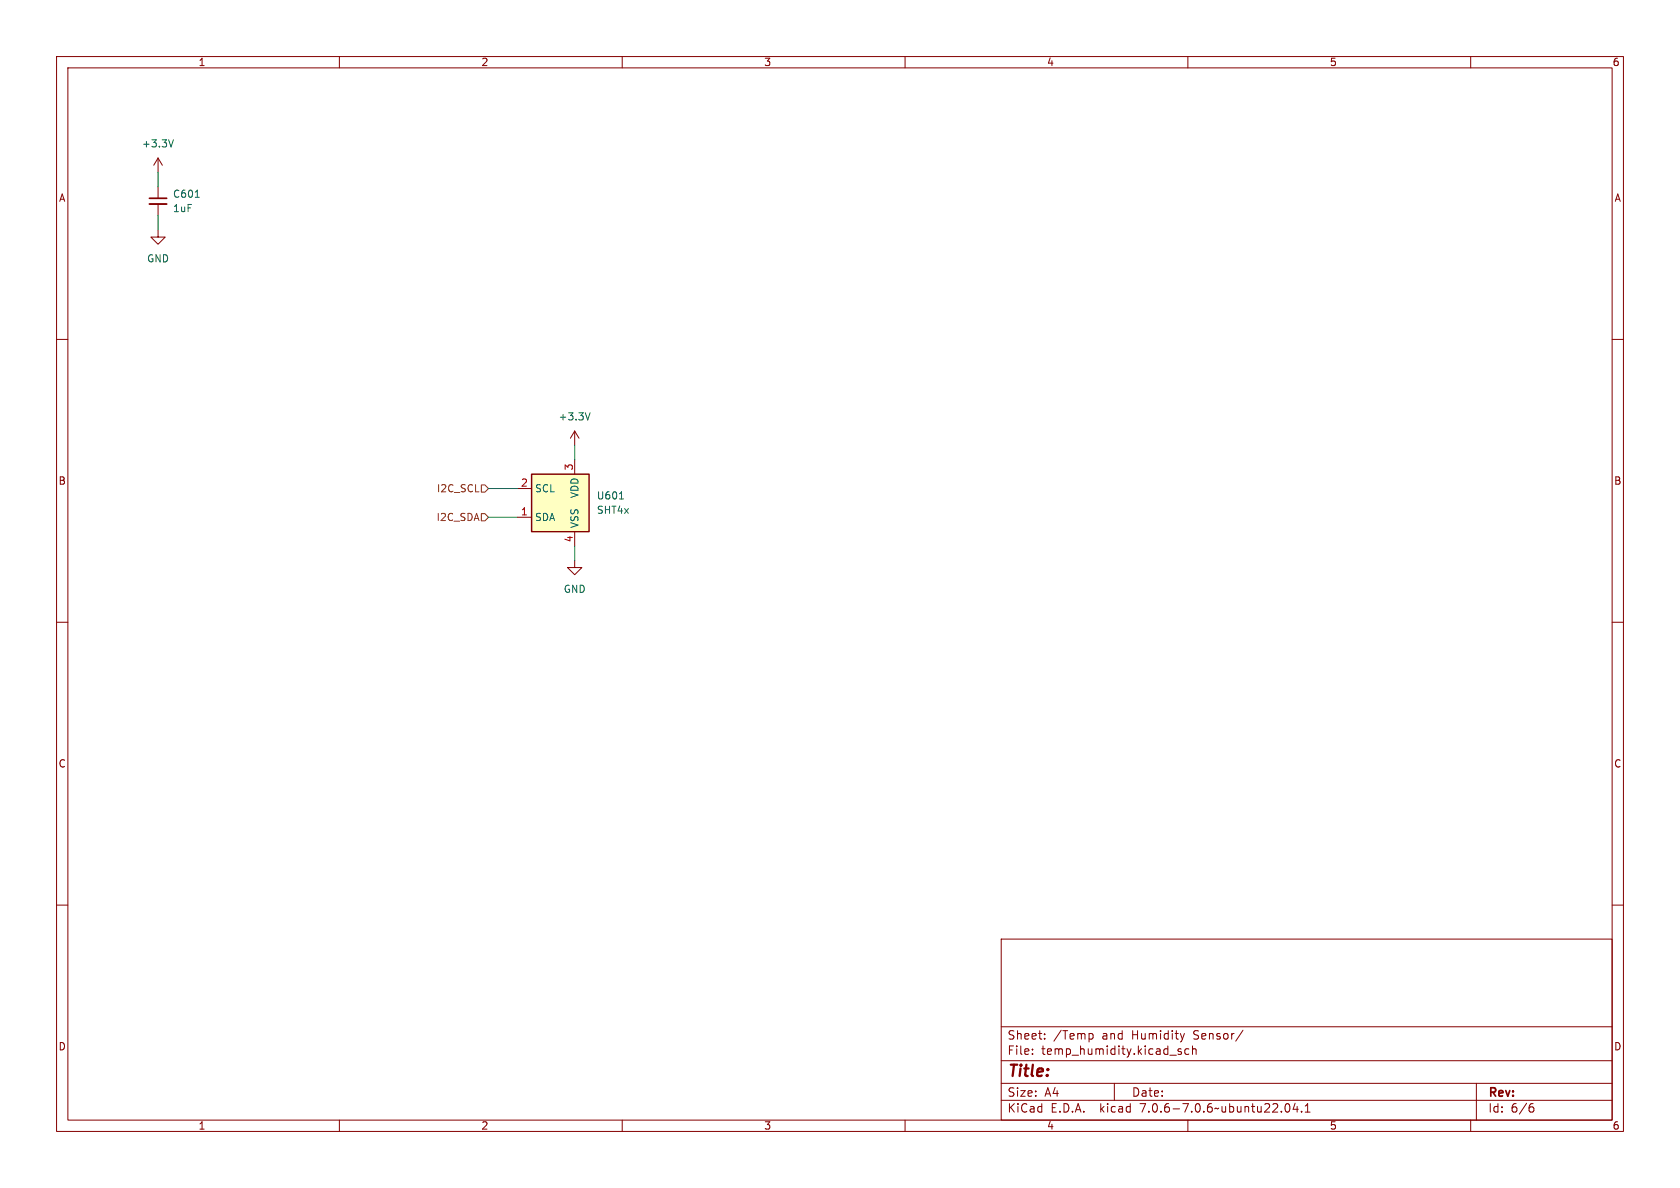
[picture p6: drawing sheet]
<svg xmlns="http://www.w3.org/2000/svg" width="297mm" height="210mm" viewBox="0 0 297 210" stroke-linecap="round" stroke-linejoin="round" font-family="sans-serif">
<g fill="none" stroke="#840000" stroke-width=".18">
<path d="M10 10h277v190h-277zM12 12h273v186h-273zM60 10v2M110 10v2M160 10v2M210 10v2M260 10v2M27.9 27.9l-.7 1.3M27.9 27.9v2.6M27.9 33v2.1M27.9 36.1v2M27.9 27.9l.8 1.3"/>
<path d="M10 60h2M27.9 40.6v1.3h1.3l-1.3 1.3-1.2-1.3h1.2M285 60h2M101.6 76.2l-.8 1.3M101.6 76.2v2.5M101.6 76.2l.8 1.3M91.4 91.4h2.6M91.4 86.4h2.6M101.6 99.1v1.2h1.3l-1.3 1.3-1.3-1.3h1.3M101.6 81.3v2.5M101.6 94v2.5M10 110h2"/>
<path d="M285 110h2M10 160h2M285 160h2M177 166h108v32h-108zM60 198v2M110 198v2M160 198v2M177 194.5h108M177 191.5h108M177 187.5h108M177 181.5h108M182.5 186.3v.1"/>
<path d="M182.5 185.5v.1M184.7 183.6v.1M184.7 182.8v.1M192.7 182.7l.4 .1 .1 .2v.6l-.5 .1M197 191.5v3M208.8 185.5l-.3-.1-.3 .2 .1 .2 .5 .2v.3h-.6M209.4 182.7l-.4 1M210 198v2M210.2 185.5l-.5-.1-.2 .3v.4l.1 .2h.6M210.8 185.5l.2-.1 .4 .1 .1 .9M210.8 184.9v1.5M219.7 182.1l-1.2 2"/>
<path d="M227.3 195.2l.2-.1a.81 .81 0 0 1 .6 .6 .81 .81 0 0 1-.3 .8l-.1 .1a.81 .81 0 0 1-.4-1.4zM229 195l-.4 1.1h.9M229.3 195.6v1M230.1 196.5v.1M230.7 196.6h.9M230.7 195.5l.5-.4v1.5M260 198v2M261 191.5v6.5M270.6 195.7h.3l.3 .3-.1 .5-.5 .1M271 195.1l-.4 .1"/>
</g>
<path d="M30.7 24.7l-.5 1.3M34.5 34.9h.7M104.3 73l-.4 1.2M109.5 88.2h.7" fill="none" stroke="#006464" stroke-width=".18"/>
<path d="M26.4 36.1h3.1" fill="none" stroke="#840000" stroke-width=".33"/>
<path d="M26.4 35.1h3.1" fill="none" stroke="#840000" stroke-width=".3"/>
<path d="M94 83.8h10.1v10.2h-10.1z" fill="#ffffc2" stroke="#ffffc2" stroke-width=".18"/>
<path d="M94 83.8h10.1v10.2h-10.1z" fill="none" stroke="#840000" stroke-width=".25"/>
<path d="M85.1 90.8h.6l.7 .6-.7 .7h-.6zM85.1 85.7h.6l.7 .7-.7 .6h-.6z" fill="none" stroke="#725600" stroke-width=".18"/>
<path d="M27.9 30.5v2.5M27.9 38.1v2.5M101.6 78.7v2.6M86.4 86.4h5M86.4 91.4h5M101.6 96.5v2.6" fill="none" stroke="#009600" stroke-width=".18"/>
<text font-size="2.8" fill="#840000" x="178" y="190.9">Title:</text>
<g font-size="2.1" fill="#840000">
<text x="178" y="184">Sheet:</text>
<text x="186.2" y="184">/Temp</text>
<text x="194.9" y="184">and</text>
<text x="200.3" y="184">Humidity</text>
<text x="211.3" y="184">Sensor/</text>
<text x="178" y="186.7">File:</text>
<text x="184.1" y="186.7">temp_humidity.kicad_sch</text>
<text x="178" y="196.9">KiCad</text>
<text x="178" y="194.1">Size:</text>
<text x="184.7" y="194.1">A4</text>
<text x="185.7" y="196.9">E.D.A.</text>
<text x="194.6" y="196.9">kicad</text>
<text x="200" y="194.1">Date:</text>
<text x="201.8" y="196.9">7.0.6-7.0.6~ubuntu22.04.1</text>
<text x="263" y="194.3">Rev:</text>
<text x="263" y="196.9">Id:</text>
<text x="267.1" y="196.9">6/6</text>
</g>
<g font-size="1.8" fill="#840000">
<text x="35" y="11.9">1</text>
<text x="85" y="11.9">2</text>
<text x="135" y="11.9">3</text>
<text x="185" y="11.9">4</text>
<text x="235" y="11.9">5</text>
<text x="285" y="11.9">6</text>
<text x="10.3" y="35.9">A</text>
<text x="285.3" y="35.9">A</text>
<text x="10.3" y="85.9">B</text>
<text x="285.3" y="85.9">B</text>
<text x="10.3" y="135.9">C</text>
<text x="285.3" y="135.9">C</text>
<text x="10.3" y="185.9">D</text>
<text x="285.3" y="185.9">D</text>
<text x="35" y="199.9">1</text>
<text x="85" y="199.9">2</text>
<text x="135" y="199.9">3</text>
<text x="185" y="199.9">4</text>
<text x="235" y="199.9">5</text>
<text x="285" y="199.9">6</text>
</g>
<g font-size="1.8" fill="#006464">
<text x="25" y="26.3">+3.3V</text>
<text x="30.5" y="35.2">C601</text>
<text x="30.5" y="37.7">1uF</text>
<text x="25.9" y="46.6">GND</text>
<text x="98.7" y="74.5">+3.3V</text>
<text x="94.5" y="87.2">SCL</text>
<text x="102.5" y="88.2" transform="rotate(-90 102.5 88.2)">VDD</text>
<text x="105.4" y="88.5">U601</text>
<text x="94.5" y="92.3">SDA</text>
<text x="102.5" y="93.5" transform="rotate(-90 102.5 93.5)">VSS</text>
<text x="105.4" y="91">SHT4x</text>
<text x="99.6" y="105">GND</text>
</g>
<g font-size="1.8" fill="#a90000">
<text x="101.3" y="83.3" transform="rotate(-90 101.3 83.3)">3</text>
<text x="92" y="86.1">2</text>
<text x="92" y="91.2">1</text>
<text x="101.3" y="96" transform="rotate(-90 101.3 96)">4</text>
</g>
<g font-size="1.8" fill="#725600">
<text x="77.1" y="87.2">I2C_SCL</text>
<text x="77.1" y="92.3">I2C_SDA</text>
</g>
</svg>
